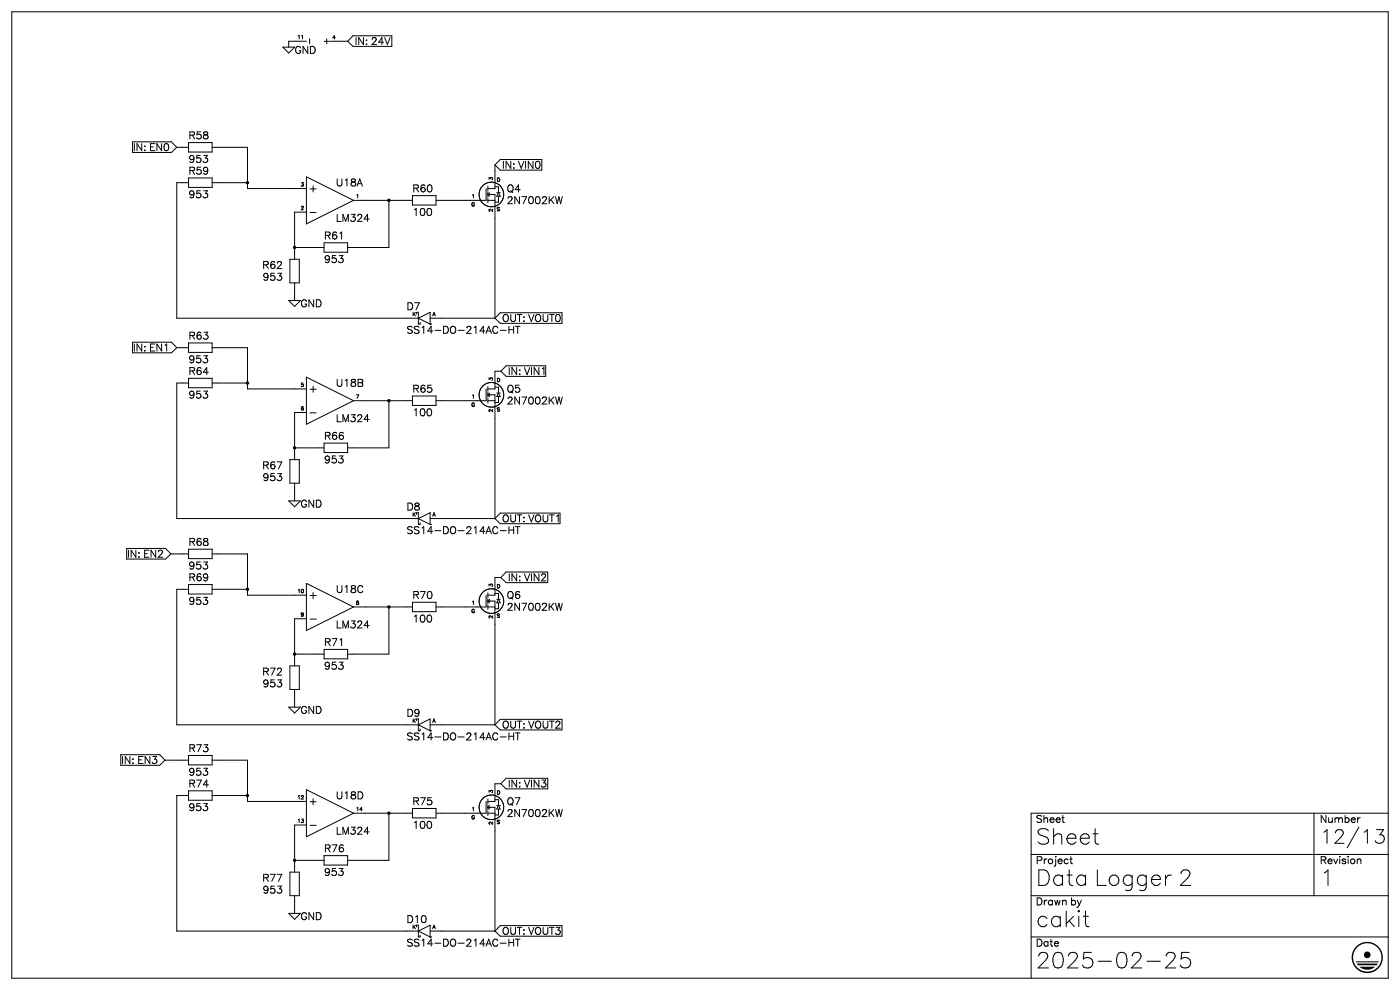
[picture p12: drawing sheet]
<svg xmlns="http://www.w3.org/2000/svg" width="2970mm" height="2100mm" viewBox="0 0 2970 2100" stroke-linecap="round" stroke-linejoin="round" font-family="sans-serif">
<g fill="none" stroke="#000" stroke-width="2.12">
<path d="M25 25h2920v2050h-2920zM831 76h-82l-11 11M600 100h25l-13 12zM625 87h-13v13M700 87h38M738 87l11 11h82M281 301h83l11 11M375 312h25M375 312l-11 11h-83M400 303h50v20h-50zM450 312h75v88h125M1149 338h-88l-11 12"/>
<path d="M1050 350v50h-15M1050 350l11 11h88M400 377h50v20h-50zM650 375l100 50-100 50zM400 388h-25v287h513M450 388h75M1035 395v10M1050 396h7v13M1051 388a26 26 0 0 0-35 25 26 26 0 0 0 35 24M1054 389a26 26 0 0 1 14 18M875 415h50v20h-50zM1031 400v25h-106"/>
<path d="M1035 413h15v262M1035 408v9M1035 413l4 3M1037 413h.1M1039 409l-4 4M1054 409h7M1057 416v13h-7M1057 409l4 7h-7zM1068 418a26 26 0 0 1-12 17M750 425h125M825 425v100h-87M1035 420v10"/>
<path d="M1035 425h15M650 450h-25v100M687 515h51v20h-51zM625 525h62M615 550h20v50h-20zM625 600v37M612 637h26l-13 13zM888 662v25M888 675l25-13v25zM913 675h137M1050 675l11 11h131M1192 663h-131l-11 12"/>
<path d="M281 726h83l11 11M375 737h25M375 737l-11 11h-83M400 727h50v21h-50zM450 737h75v88h125M1158 776h-84l-11 11M1063 787h-13v38h-15M1063 787l11 11h84M400 803h50v20h-50zM400 813h-25v287h513M450 813h75M650 800l100 50-100 50z"/>
<path d="M1035 820v10M1051 813a26 26 0 0 0-35 25 26 26 0 0 0 35 24M1054 814a26 26 0 0 1 14 18M875 840h50v20h-50zM1031 825v25h-106M1035 837h15v263M1035 833v9M1035 837l4 4M1037 837h.1M1039 834l-4 3M1050 821h7v13M1054 834h7"/>
<path d="M1057 834l4 7h-7zM750 850h125M825 850v100h-87M1035 850h15M1035 845v10M1057 841v13h-7M1068 843a26 26 0 0 1-12 17M650 875h-25v100M687 940h51v20h-51zM625 950h62M615 975h20v50h-20zM625 1025v38"/>
<path d="M612 1063h26l-13 12zM888 1087v25M888 1100l25-13v25zM913 1100h137M1050 1100l11 11h127M1188 1088h-127l-11 12M269 1163h82l12 12M363 1175h37M363 1175l-12 11h-82M400 1165h50v20h-50zM450 1175h75v87h125M1162 1213h-88l-11 12"/>
<path d="M650 1238l100 49-100 51zM1063 1225h-13v37h-15M1063 1225l11 11h88M400 1240h50v20h-50zM400 1250h-25v287h513M450 1250h75M1035 1257v10M1050 1259h7v12M1051 1250a26 26 0 0 0-35 25 26 26 0 0 0 35 25M1054 1251a26 26 0 0 1 14 19M875 1277h50v20h-50zM1031 1262v25h-106"/>
<path d="M1035 1275h15v262M1035 1270v10M1035 1275l4 4M1037 1275h.1M1039 1271l-4 4M1054 1271h7M1057 1279v12h-7M1057 1271l4 8h-7zM750 1287h125M825 1287v100h-87M1035 1283v10M1035 1287h15"/>
<path d="M1068 1280a26 26 0 0 1-12 17M650 1312h-25v101M687 1377h51v20h-51zM625 1387h62M615 1413h20v49h-20zM625 1462v38M612 1500h26l-13 12zM888 1525v25M888 1537l25-12v25zM913 1537h137M1050 1537l11 11h131M1192 1526h-131l-11 11"/>
<path d="M256 1601h83l11 11M350 1612h50M350 1612l-11 11h-83M400 1602h50v20h-50zM450 1612h75v88h125M1162 1651h-88l-11 11M400 1677h50v21h-50zM650 1675l100 50-100 50zM1063 1662h-13v38h-15M1063 1662l11 11h88M400 1687h-25v288h513M450 1687h75"/>
<path d="M1031 1700v25h-106M1035 1695v10M1050 1696h7v13M1051 1688a26 26 0 0 0-35 25 26 26 0 0 0 35 24M1054 1689a26 26 0 0 1 14 18M875 1715h50v20h-50zM1035 1712h15v263M1035 1707v10M1035 1720v10M1035 1712l4 4M1037 1712h.1M1039 1709l-4 3"/>
<path d="M1054 1709h7M1057 1716v13h-7M1057 1709l4 7h-7zM1068 1718a26 26 0 0 1-12 17M750 1725h125M825 1725v100h-87M1035 1725h15M2787 1725v175M2945 1725h-757v350M650 1750h-25v100M687 1815h51v20h-51zM2188 1812h757"/>
<path d="M625 1825h62M615 1850h20v50h-20zM625 1900v37M2188 1900h757M612 1937h26l-13 13zM888 1962v25M888 1975l25-13v25zM913 1975h137M1050 1975l11 11h131M1192 1963h-131l-11 12M2188 1987h757M2507 2020h16"/>
<path d="M2512 2031a11 11 0 0 1 14 11 11 11 0 0 1-14 11"/>
</g>
<g fill="#000">
<path d="M2877 2008a33 33 0 0 1 24-10v3a30 30 0 0 0-27 43 30 30 0 0 0 50 5 30 30 0 0 0-17-48h-6v-3a33 33 0 0 1 32 42 33 33 0 0 1-49 20 33 33 0 0 1-7-52zM2876 2039h49l-1 2h-47zM2884 2051h33a26 26 0 0 1-33 0zM2878 2044h45l-3 4h-39z"/>
<circle cx="2901" cy="2025" r="7"/>
</g>
<path d="M525 387v1M825 425h.1M625 525h.1M525 812v1M825 850h.1M625 950h.1M525 1250h.1M825 1287h.1M625 1387h.1M525 1687h.1M825 1725h.1M625 1825h.1" fill="none" stroke="#000" stroke-width="7.5"/>
<g font-size="52.8">
<text x="2197" y="1791">Sheet</text>
<text x="2197" y="1879">Data Logger 2</text>
<text x="2800" y="1879">1</text>
<text x="2197" y="1966">cakit</text>
<text x="2197" y="2054">2025-02-25</text>
</g>
<text font-size="46.4" x="2800" y="1789">12/13</text>
<g font-size="24">
<text x="752" y="95">IN: 24V</text>
<text x="625" y="114">GND</text>
<text x="400" y="295">R58</text>
<text x="271" y="320">IN: EN0</text>
<text x="400" y="345">953</text>
<text x="1065" y="357">IN: VIN0</text>
<text x="400" y="370">R59</text>
<text x="713" y="395">U18A</text>
<text x="655" y="408">+</text>
<text x="875" y="408">R60</text>
<text x="1075" y="408">Q4</text>
<text x="400" y="420">953</text>
<text x="1075" y="432">2N7002KW</text>
<text x="655" y="457">-</text>
<text x="875" y="457">100</text>
<text x="713" y="470">LM324</text>
<text x="687" y="507">R61</text>
<text x="687" y="557">953</text>
<text x="553" y="570">R62</text>
<text x="554" y="595">953</text>
<text x="638" y="651">GND</text>
<text x="862" y="657">D7</text>
<text x="1065" y="682">OUT: VOUT0</text>
<text x="862" y="707">SS14-DO-214AC-HT</text>
<text x="400" y="720">R63</text>
<text x="271" y="745">IN: EN1</text>
<text x="400" y="770">953</text>
<text x="400" y="795">R64</text>
<text x="1078" y="795">IN: VIN1</text>
<text x="713" y="820">U18B</text>
<text x="655" y="832">+</text>
<text x="875" y="832">R65</text>
<text x="1075" y="832">Q5</text>
<text x="400" y="845">953</text>
<text x="1075" y="857">2N7002KW</text>
<text x="655" y="882">-</text>
<text x="875" y="882">100</text>
<text x="713" y="895">LM324</text>
<text x="687" y="932">R66</text>
<text x="687" y="982">953</text>
<text x="553" y="995">R67</text>
<text x="554" y="1020">953</text>
<text x="638" y="1076">GND</text>
<text x="862" y="1082">D8</text>
<text x="1065" y="1107">OUT: VOUT1</text>
<text x="862" y="1132">SS14-DO-214AC-HT</text>
<text x="400" y="1157">R68</text>
<text x="258" y="1182">IN: EN2</text>
<text x="400" y="1207">953</text>
<text x="400" y="1232">R69</text>
<text x="1078" y="1232">IN: VIN2</text>
<text x="713" y="1257">U18C</text>
<text x="655" y="1270">+</text>
<text x="875" y="1270">R70</text>
<text x="1075" y="1270">Q6</text>
<text x="400" y="1282">953</text>
<text x="1075" y="1295">2N7002KW</text>
<text x="655" y="1320">-</text>
<text x="875" y="1320">100</text>
<text x="713" y="1332">LM324</text>
<text x="687" y="1370">R71</text>
<text x="687" y="1420">953</text>
<text x="553" y="1432">R72</text>
<text x="554" y="1458">953</text>
<text x="638" y="1514">GND</text>
<text x="862" y="1520">D9</text>
<text x="1065" y="1545">OUT: VOUT2</text>
<text x="862" y="1570">SS14-DO-214AC-HT</text>
<text x="400" y="1595">R73</text>
<text x="246" y="1620">IN: EN3</text>
<text x="400" y="1645">953</text>
<text x="400" y="1670">R74</text>
<text x="1078" y="1670">IN: VIN3</text>
<text x="713" y="1695">U18D</text>
<text x="655" y="1707">+</text>
<text x="875" y="1707">R75</text>
<text x="1075" y="1707">Q7</text>
<text x="400" y="1720">953</text>
<text x="1075" y="1733">2N7002KW</text>
<text x="2197" y="1745">Sheet</text>
<text x="2800" y="1745">Number</text>
<text x="655" y="1757">-</text>
<text x="875" y="1757">100</text>
<text x="713" y="1770">LM324</text>
<text x="687" y="1807">R76</text>
<text x="2197" y="1832">Project</text>
<text x="2800" y="1832">Revision</text>
<text x="687" y="1857">953</text>
<text x="553" y="1870">R77</text>
<text x="554" y="1895">953</text>
<text x="2197" y="1920">Drawn by</text>
<text x="638" y="1951">GND</text>
<text x="862" y="1957">D10</text>
<text x="1065" y="1982">OUT: VOUT3</text>
<text x="862" y="2007">SS14-DO-214AC-HT</text>
<text x="2197" y="2007">Date</text>
</g>
<g font-size="20">
<text x="663" y="87" transform="rotate(-90 663 87)">-</text>
<text x="699" y="97" transform="rotate(-90 699 97)">+</text>
</g>
<g font-size="12">
<text x="630" y="83">11</text>
<text x="705" y="83">4</text>
<text x="1045" y="382" transform="rotate(-90 1045 382)">3</text>
<text x="1054" y="385">D</text>
<text x="637" y="395">3</text>
<text x="755" y="420">1</text>
<text x="1000" y="420">1</text>
<text x="1000" y="438">G</text>
<text x="637" y="445">2</text>
<text x="1054" y="447">S</text>
<text x="1045" y="450" transform="rotate(-90 1045 450)">2</text>
<text x="875" y="670">K</text>
<text x="917" y="670">A</text>
<text x="1045" y="807" transform="rotate(-90 1045 807)">3</text>
<text x="1054" y="810">D</text>
<text x="637" y="820">5</text>
<text x="755" y="845">7</text>
<text x="1000" y="845">1</text>
<text x="1000" y="862">G</text>
<text x="637" y="870">6</text>
<text x="1045" y="875" transform="rotate(-90 1045 875)">2</text>
<text x="1054" y="872">S</text>
<text x="875" y="1095">K</text>
<text x="917" y="1095">A</text>
<text x="1045" y="1245" transform="rotate(-90 1045 1245)">3</text>
<text x="1054" y="1247">D</text>
<text x="630" y="1257">10</text>
<text x="755" y="1283">8</text>
<text x="1000" y="1283">1</text>
<text x="1000" y="1300">G</text>
<text x="637" y="1307">9</text>
<text x="1045" y="1313" transform="rotate(-90 1045 1313)">2</text>
<text x="1054" y="1310">S</text>
<text x="875" y="1532">K</text>
<text x="917" y="1532">A</text>
<text x="1045" y="1682" transform="rotate(-90 1045 1682)">3</text>
<text x="1054" y="1685">D</text>
<text x="630" y="1695">12</text>
<text x="755" y="1720">14</text>
<text x="1000" y="1720">1</text>
<text x="1000" y="1737">G</text>
<text x="630" y="1745">13</text>
<text x="1045" y="1750" transform="rotate(-90 1045 1750)">2</text>
<text x="1054" y="1747">S</text>
<text x="875" y="1970">K</text>
<text x="917" y="1970">A</text>
</g>
</svg>
